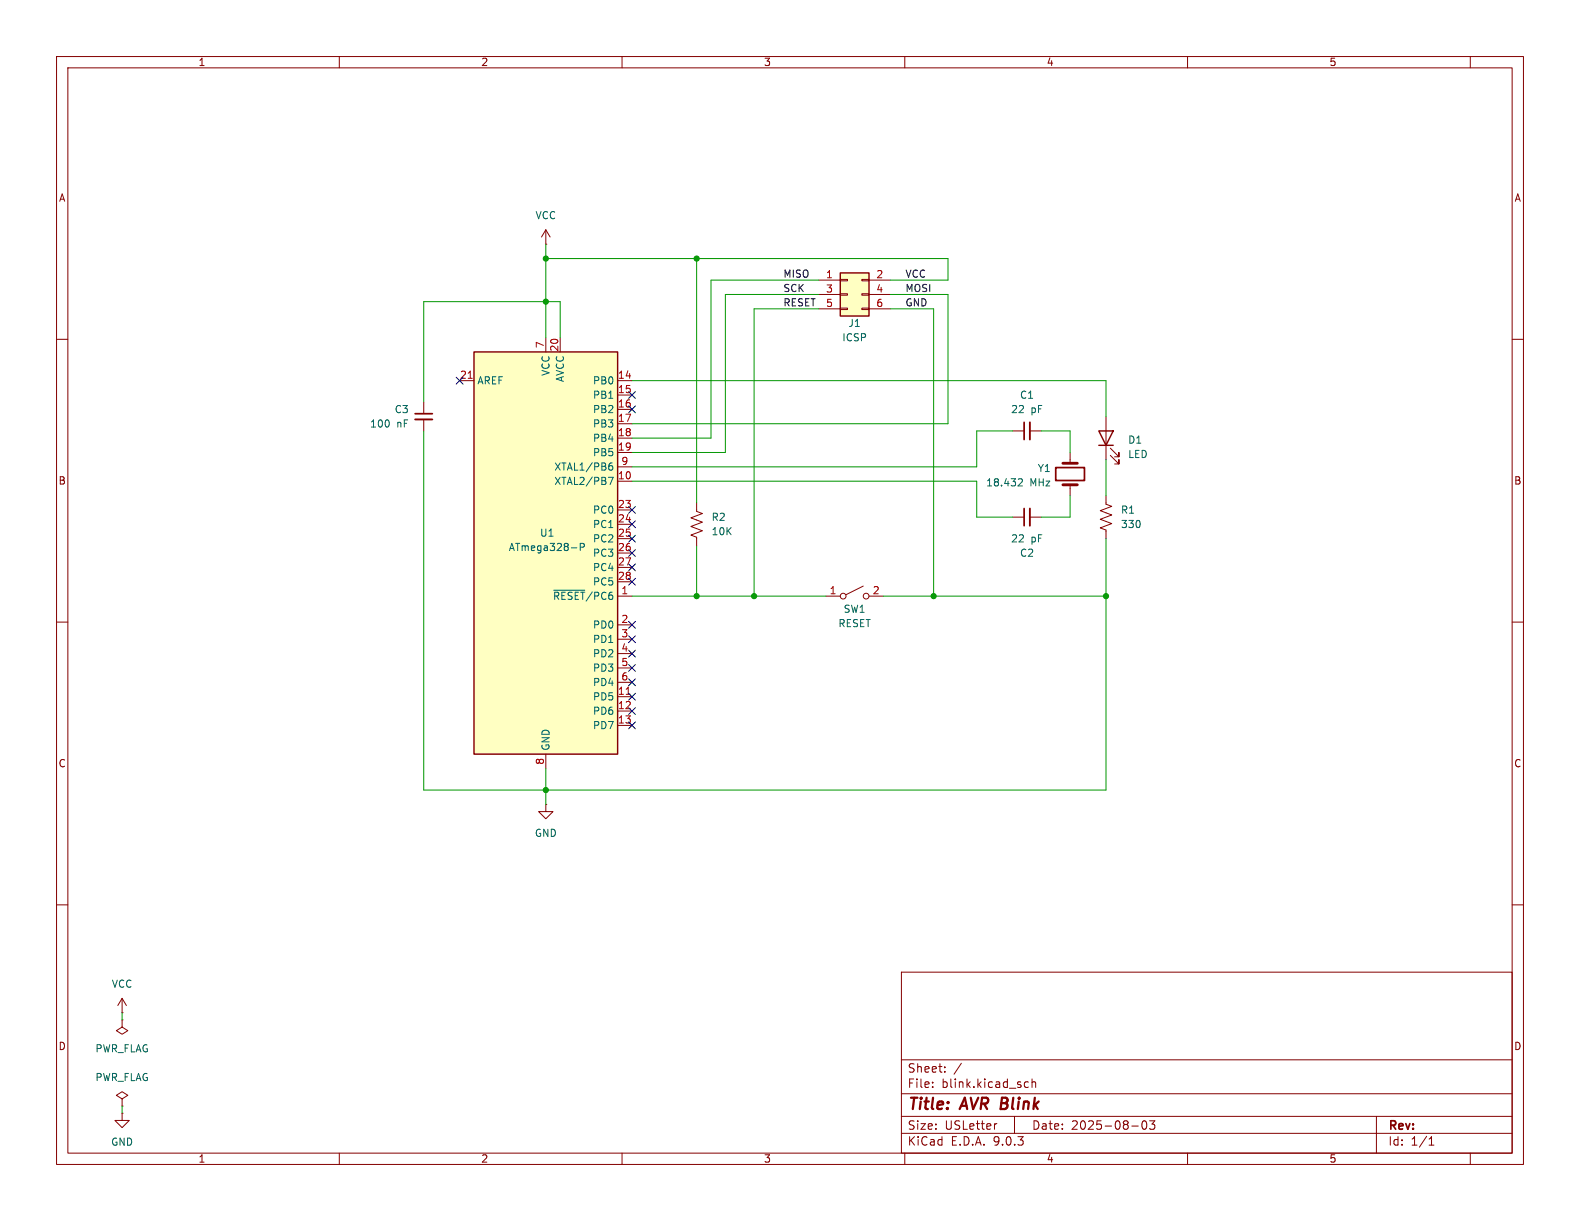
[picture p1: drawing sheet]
<svg xmlns="http://www.w3.org/2000/svg" width="279mm" height="216mm" viewBox="0 0 279 216" stroke-linecap="round" stroke-linejoin="round" font-family="sans-serif">
<g fill="none" stroke="#840000" stroke-width=".18">
<path d="M10 10h259.4v195.9h-259.4zM12 12h255.4v191.9h-255.4zM60 10v2M110 10v2M160 10v2M210 10v2M260 10v2M10 60h2M267.4 60h2M10 110h2M267.4 110h2M10 160h2"/>
<path d="M159.4 171.9h108v32h-108zM267.4 160h2M159.4 197.4h108M159.4 193.4h108M159.4 187.4h108M164.9 192.1v.2M164.9 191.4v.1M167.1 189.4v.2M167.1 188.7v.1M170 188l-1.3 1.9M176.3 198.7l-.3 .1M179.4 197.4v3"/>
<path d="M181.2 192.1l.2 .2 .5-.1M181.9 191.4l-.5-.1-.2 .1M182.5 191.4l.2-.1 .4 .1v.9M182.5 190.8v1.5M200.1 199.1h1.2M202.1 198.3l.2-.1a.81 .81 0 0 1 .6 .6 .81 .81 0 0 1-.3 .8l-.2 .1a.81 .81 0 0 1-.3-1.4zM203.3 198.2h.9l-.5 .6 .4 .1v.6l-.2 .2h-.4l-.2-.2M243.4 197.4v6.5M60 203.9v2M110 203.9v2M159.4 200.4h108M160 203.9v2"/>
<path d="M210 203.9v2M252.7 202.5h.9M252.7 201.4l.4-.4v1.5M260 203.9v2"/>
</g>
<path d="M148.6 48.3h5.1v7.6h-5.1z" fill="#ffffc2"/>
<path d="M148.6 48.3h5.1v7.6h-5.1z" fill="none" stroke="#840000" stroke-width=".25"/>
<g fill="none" stroke="#840000" stroke-width=".18">
<path d="M144.8 49.5h3.8M144.8 52.1h3.8M144.8 54.6h3.8M148.6 49.4h1.3v.3h-1.3zM148.6 51.9h1.3v.3h-1.3zM148.6 54.5h1.3v.2h-1.3zM152.4 49.4h1.3v.3h-1.3zM152.4 51.9h1.3v.3h-1.3zM152.4 54.5h1.3v.2h-1.3zM153.7 49.5h3.8M153.7 52.1h3.8M153.7 54.6h3.8"/>
<path d="M74.9 71.1v2.1M74.9 74.2v2M96.5 142.2v1.3h1.3l-1.3 1.3-1.3-1.3h1.3M96.5 142.2h.1M21.6 179.1h.1M21.6 176.5l-.8 1.3M21.6 176.5l.8 1.3M21.6 176.5v2.6M21.6 196.9v1.2h1.3l-1.3 1.3-1.3-1.3h1.3M21.6 196.9h.1M21.6 180.3v1.3l1 .6-1 .7-1-.7 1-.6M21.6 180.3h.1"/>
<path d="M21.6 194.3l1-.6-1-.7-1 .7 1 .6v1.3M21.6 195.6h.1"/>
</g>
<path d="M73.4 73.2h3.1" fill="none" stroke="#840000" stroke-width=".3"/>
<path d="M73.4 74.2h3.1" fill="none" stroke="#840000" stroke-width=".33"/>
<path d="M83.8 62.2h25.4v71.2h-25.4z" fill="#ffffc2"/>
<path d="M83.8 62.2h25.4v71.2h-25.4zM194.3 76.2h2.5l-1.2 2.5zM194.3 78.7h2.5" fill="none" stroke="#840000" stroke-width=".25"/>
<g fill="none" stroke="#840000" stroke-width=".18">
<path d="M96.5 43.2h.1M96.5 40.6v2.6M96.5 59.7v2.5M96.5 40.6l.8 1.3M96.5 40.6l-.7 1.3M99.1 59.7v2.5M81.3 67.3h2.5M109.2 67.3h2.6M109.2 69.9h2.6M109.2 72.4h2.6M109.2 74.9h2.6M109.2 77.5h2.6"/>
<path d="M179.1 76.2h2M182.1 76.2h2M195.6 73.7v7.6M196.3 79.2l1.6 1.6v-.8v.8h-.8M109.2 80h2.6M109.2 82.6h2.6M109.2 85.1h2.6M109.2 90.2h2.6M109.2 92.7h2.6M109.2 95.3h2.6M109.2 97.8h2.6M123.2 88.9v1.5l1 .4-2 .8 2 .7-2 .8 2 .8-2 .7 1 .4v1.5"/>
<path d="M179.1 91.4h2M182.1 91.4h2M189.2 80v1.9M189.2 85.7v1.9M195.6 87.6v1.6l1 .3-2 .8 2 .8-2 .7 2 .8-2 .7 1 .4v1.6M196.3 80.5l1.6 1.5v-.7v.7h-.8M109.2 100.3h2.6M109.2 102.9h2.6M109.2 105.4h2.6M109.2 110.5h2.6M109.2 113h2.6M109.2 115.6h2.6"/>
<path d="M109.2 118.1h2.6M146 105.4h2.6M152.7 103.6l-3.1 1.6M153.7 105.4h2.5M96.5 133.4v2.5M109.2 120.7h2.6M109.2 123.2h2.6M109.2 125.7h2.6M109.2 128.3h2.6"/>
<circle cx="149.1" cy="105.4" r=".51"/>
<circle cx="153.2" cy="105.4" r=".51"/>
</g>
<path d="M82.8 66.9h.7M110.7 122.8h.8" fill="none" stroke="#a90000" stroke-width=".18"/>
<path d="M101 96.9h1M102.6 96.7h.6l.1-.2v-.3l-.7-.1v1.3M107.6 84.4h.8l-.5 1.3M107.7 82.5l.4-.2 .3 .3-.2 .5h-.3l-.2-.1M108.2 81.9h-.3l-.2 .3M180.1 84.7h.5l.2 .3-.8 .9h.8M97.9 104.4h5.5" fill="none" stroke="#006464" stroke-width=".18"/>
<path d="M181.1 74.7v3M181.1 89.9v3.1M186.7 82.7h5.1v2.3h-5.1z" fill="none" stroke="#840000" stroke-width=".3"/>
<path d="M182.1 74.7v3M182.1 89.9v3.1" fill="none" stroke="#840000" stroke-width=".33"/>
<path d="M188 81.9h2.5M188 85.7h2.5" fill="none" stroke="#840000" stroke-width=".51"/>
<g fill="none" stroke="#009600" stroke-width=".18">
<path d="M96.5 45.7h71.1v3.8h-10.1M96.5 43.2v16.5M99.1 59.7v-6.4h-24.2v17.8M123.2 45.7v43.2M144.8 49.5h-19.1v28h-13.9M144.8 54.6h-11.5v50.8M144.8 52.1h-16.5v27.9h-16.5M157.5 52.1h10.1v22.8h-55.8M157.5 54.6h7.6v50.8M74.9 76.2v63.5h120.7v-44.4M111.8 67.3h83.8v6.4M179.1 76.2h-6.4v6.4h-60.9"/>
<path d="M184.1 76.2h5.1v3.8M111.8 85.1h60.9v6.3h6.4M123.2 96.5v8.9M189.2 87.6v3.8h-5.1M195.6 81.3v6.3M111.8 105.4h34.2M156.2 105.4h39.4M96.5 135.9v6.3M21.6 179.1v1.2M21.6 195.6v1.3"/>
</g>
<g fill="none" stroke="#000084" stroke-width=".18">
<path d="M80.7 66.7l1.2 1.2M81.9 66.7l-1.2 1.2M111.2 69.2l1.2 1.3M111.2 71.8l1.2 1.2M112.4 69.2l-1.2 1.3M112.4 71.8l-1.2 1.2M111.2 89.6l1.2 1.2M111.2 94.6l1.2 1.3M111.2 99.7l1.2 1.2M111.2 92.1l1.2 1.2M111.2 97.2l1.2 1.2M112.4 89.6l-1.2 1.2"/>
<path d="M112.4 94.6l-1.2 1.3M112.4 99.7l-1.2 1.2M112.4 92.1l-1.2 1.2M112.4 97.2l-1.2 1.2M111.2 112.4l1.2 1.2M111.2 109.9l1.2 1.2M111.2 102.3l1.2 1.2M111.2 115l1.2 1.2M111.2 117.5l1.2 1.2M112.4 112.4l-1.2 1.2M112.4 109.9l-1.2 1.2M112.4 102.3l-1.2 1.2"/>
<path d="M112.4 115l-1.2 1.2M112.4 117.5l-1.2 1.2M111.2 127.7l1.2 1.2M111.2 122.6l1.2 1.2M111.2 125.1l1.2 1.2M111.2 120l1.2 1.3M112.4 127.7l-1.2 1.2M112.4 122.6l-1.2 1.2M112.4 125.1l-1.2 1.2M112.4 120l-1.2 1.3"/>
</g>
<g fill="#009600" stroke="#009600" stroke-width=".18">
<circle cx="165.1" cy="105.4" r=".46"/>
<circle cx="195.6" cy="105.4" r=".46"/>
<circle cx="123.2" cy="105.4" r=".46"/>
<circle cx="133.3" cy="105.4" r=".46"/>
<circle cx="96.5" cy="139.7" r=".46"/>
<circle cx="123.2" cy="45.7" r=".46"/>
<circle cx="96.5" cy="45.7" r=".46"/>
<circle cx="96.5" cy="53.3" r=".46"/>
</g>
<g font-size="2.8" fill="#840000">
<text x="160.4" y="196.8">Title:</text>
<text x="170.1" y="196.8">AVR Blink</text>
</g>
<g font-size="2.1" fill="#840000">
<text x="160.4" y="189.9">Sheet:</text>
<text x="160.4" y="192.6">File:</text>
<text x="166.5" y="192.6">blink.kicad_sch</text>
<text x="160.4" y="202.8">KiCad</text>
<text x="160.4" y="200">Size:</text>
<text x="167.1" y="200">USLetter</text>
<text x="168.1" y="202.8">E.D.A.</text>
<text x="175.7" y="202.8">9.0.3</text>
<text x="182.4" y="200">Date:</text>
<text x="189.4" y="200">2025-08-03</text>
<text x="245.4" y="200.2">Rev:</text>
<text x="245.4" y="202.8">Id:</text>
<text x="249.5" y="202.8">1/1</text>
</g>
<g font-size="1.8" fill="#840000">
<text x="35" y="11.9">1</text>
<text x="85" y="11.9">2</text>
<text x="135" y="11.9">3</text>
<text x="185" y="11.9">4</text>
<text x="235" y="11.9">5</text>
<text x="10.3" y="35.9">A</text>
<text x="267.7" y="35.9">A</text>
<text x="10.3" y="85.9">B</text>
<text x="267.7" y="85.9">B</text>
<text x="10.3" y="135.9">C</text>
<text x="267.7" y="135.9">C</text>
<text x="10.3" y="185.9">D</text>
<text x="267.7" y="185.9">D</text>
<text x="35" y="205.8">1</text>
<text x="85" y="205.8">2</text>
<text x="135" y="205.8">3</text>
<text x="185" y="205.8">4</text>
<text x="235" y="205.8">5</text>
</g>
<g font-size="1.8" fill="#006464">
<text x="94.6" y="39">VCC</text>
<text x="149.9" y="58">J1</text>
<text x="148.9" y="60.6">ICSP</text>
<text x="84.3" y="68.2">AREF</text>
<text x="97.4" y="66.6" transform="rotate(-90 97.4 66.6)">VCC</text>
<text x="99.9" y="67.7" transform="rotate(-90 99.9 67.7)">AVCC</text>
<text x="104.8" y="68.2">PB0</text>
<text x="104.8" y="70.7">PB1</text>
<text x="180.3" y="70.7">C1</text>
<text x="65.3" y="75.8">100</text>
<text x="69.7" y="73.3">C3</text>
<text x="70.1" y="75.8">nF</text>
<text x="104.8" y="73.3">PB2</text>
<text x="104.8" y="75.8">PB3</text>
<text x="178.7" y="73.3">22</text>
<text x="182.3" y="73.3">pF</text>
<text x="97.9" y="83.4">XTAL1/PB6</text>
<text x="104.8" y="78.3">PB4</text>
<text x="104.8" y="80.9">PB5</text>
<text x="183.4" y="83.7">Y1</text>
<text x="199.4" y="78.7">D1</text>
<text x="199.4" y="81.2">LED</text>
<text x="97.9" y="86">XTAL2/PB7</text>
<text x="174.3" y="86.2">18.432</text>
<text x="182.1" y="86.2">MHz</text>
<text x="95.4" y="95.1">U1</text>
<text x="104.8" y="91">PC0</text>
<text x="104.8" y="93.6">PC1</text>
<text x="125.7" y="92.3">R2</text>
<text x="125.7" y="94.8">10K</text>
<text x="198.1" y="91">R1</text>
<text x="198.1" y="93.6">330</text>
<text x="89.9" y="97.6">ATmega328-P</text>
<text x="104.8" y="96.1">PC2</text>
<text x="104.8" y="98.7">PC3</text>
<text x="104.8" y="101.2">PC4</text>
<text x="178.7" y="96.1">22</text>
<text x="180.3" y="98.7">C2</text>
<text x="182.3" y="96.1">pF</text>
<text x="97.7" y="106.3">~{RESET}/PC6</text>
<text x="104.8" y="103.7">PC5</text>
<text x="104.8" y="111.4">PD0</text>
<text x="104.8" y="113.9">PD1</text>
<text x="148.2" y="111.1">RESET</text>
<text x="149.1" y="108.6">SW1</text>
<text x="104.8" y="116.4">PD2</text>
<text x="104.8" y="119">PD3</text>
<text x="104.8" y="121.5">PD4</text>
<text x="104.8" y="124.1">PD5</text>
<text x="104.8" y="126.6">PD6</text>
<text x="104.8" y="129.1">PD7</text>
<text x="97.4" y="132.8" transform="rotate(-90 97.4 132.8)">GND</text>
<text x="94.5" y="148.2">GND</text>
<text x="19.7" y="174.9">VCC</text>
<text x="16.8" y="186.3">PWR_FLAG</text>
<text x="16.8" y="191.4">PWR_FLAG</text>
<text x="19.6" y="202.8">GND</text>
</g>
<g font-size="1.8" fill="#0f0f0f">
<text x="138.4" y="51.7">SCK</text>
<text x="138.4" y="49.2">MISO</text>
<text x="160" y="49.2">VCC</text>
<text x="160" y="51.7">MOSI</text>
<text x="138.4" y="54.3">RESET</text>
<text x="160" y="54.3">GND</text>
</g>
<g font-size="1.8" fill="#a90000">
<text x="146" y="49.3">1</text>
<text x="146" y="51.8">3</text>
<text x="154.9" y="49.3">2</text>
<text x="154.9" y="51.8">4</text>
<text x="146" y="54.4">5</text>
<text x="154.9" y="54.4">6</text>
<text x="96.3" y="61.7" transform="rotate(-90 96.3 61.7)">7</text>
<text x="98.8" y="62.3" transform="rotate(-90 98.8 62.3)">20</text>
<text x="81.2" y="67.1">21</text>
<text x="109.2" y="67.1">14</text>
<text x="109.2" y="69.6">15</text>
<text x="109.2" y="72.1">16</text>
<text x="109.2" y="74.7">17</text>
<text x="109.2" y="77.2">18</text>
<text x="109.2" y="79.8">19</text>
<text x="109.8" y="82.3">9</text>
<text x="109.2" y="84.8">10</text>
<text x="109.2" y="89.9">23</text>
<text x="109.2" y="92.5">24</text>
<text x="109.2" y="95">25</text>
<text x="109.2" y="97.5">26</text>
<text x="109.2" y="100.1">27</text>
<text x="109.2" y="102.6">28</text>
<text x="109.8" y="105.2">1</text>
<text x="146.6" y="105.2">1</text>
<text x="154.2" y="105.2">2</text>
<text x="109.8" y="110.2">2</text>
<text x="109.8" y="112.8">3</text>
<text x="109.8" y="115.3">4</text>
<text x="109.8" y="117.9">5</text>
<text x="109.2" y="122.9">11</text>
<text x="109.2" y="125.5">12</text>
<text x="109.8" y="120.4">6</text>
<text x="109.2" y="128">13</text>
<text x="96.3" y="135.3" transform="rotate(-90 96.3 135.3)">8</text>
</g>
</svg>
